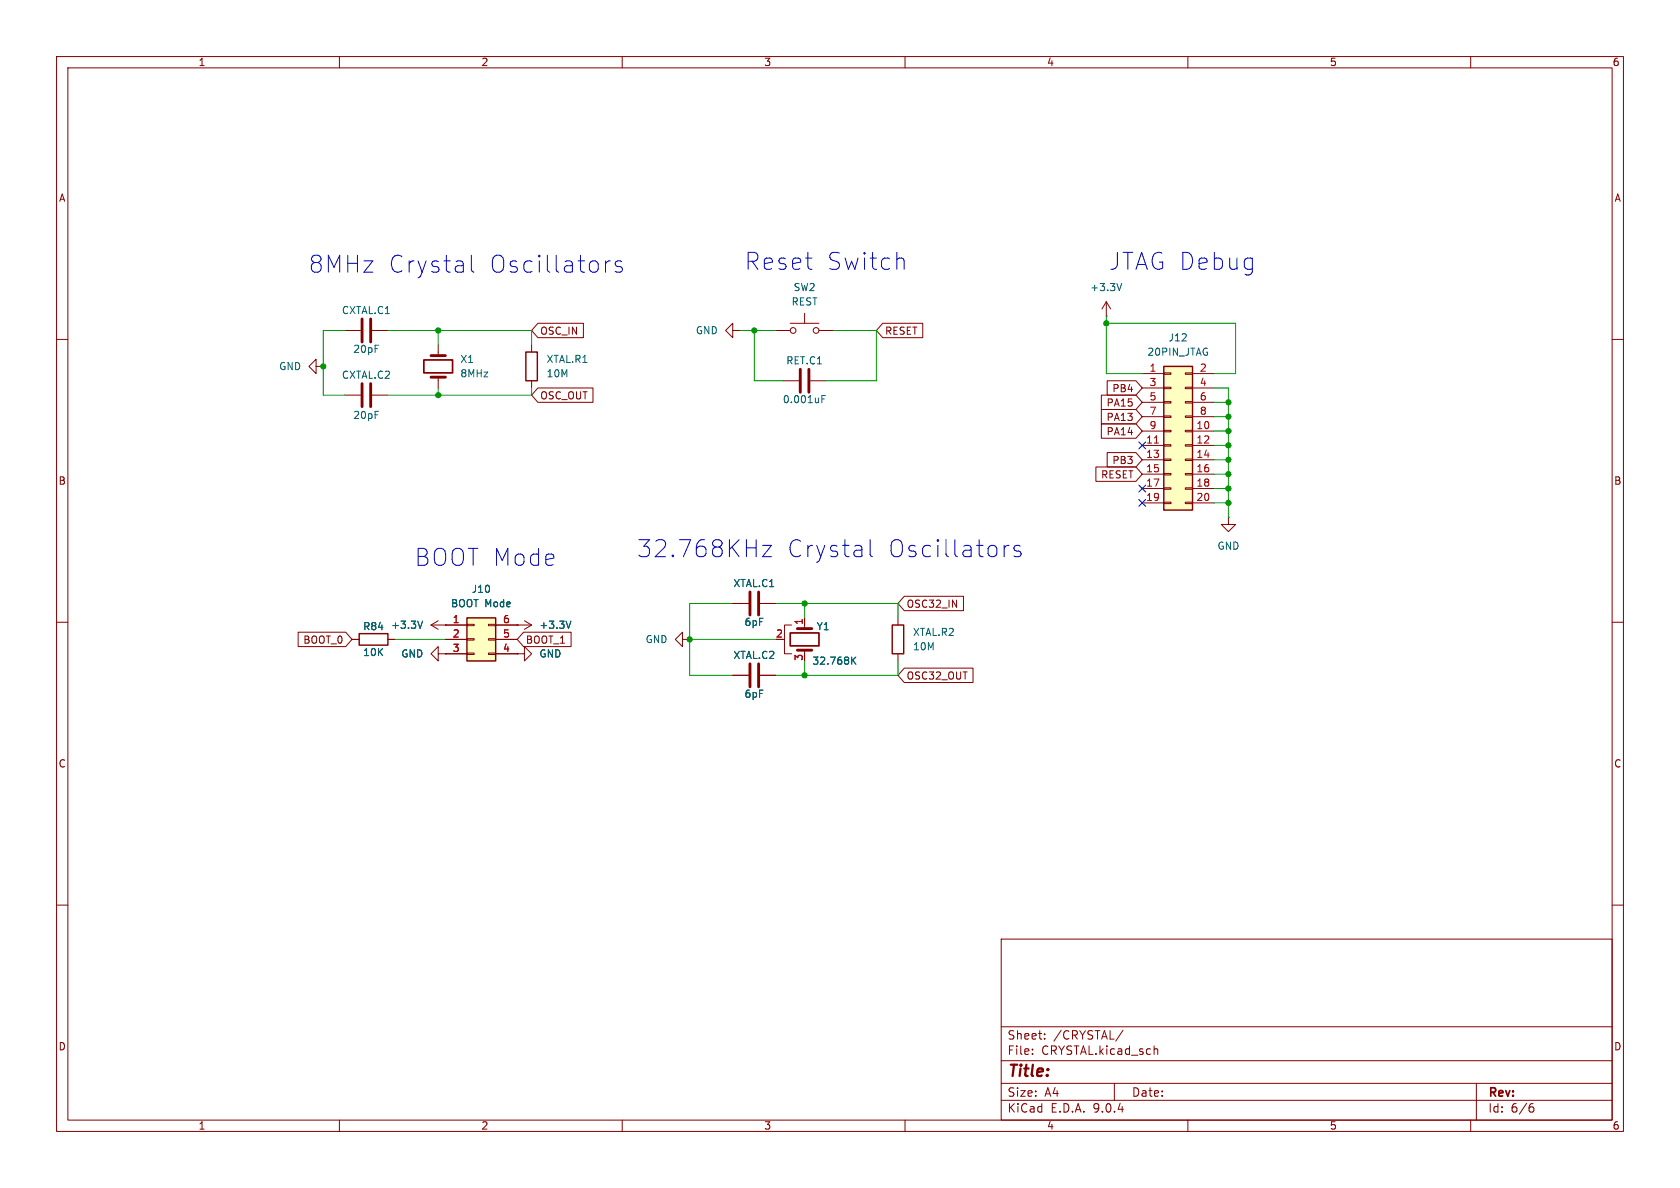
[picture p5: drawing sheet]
<svg xmlns="http://www.w3.org/2000/svg" width="297mm" height="210mm" viewBox="0 0 297 210" stroke-linecap="round" stroke-linejoin="round" font-family="sans-serif">
<g fill="none" stroke="#840000" stroke-width=".18">
<path d="M10 10h277v190h-277zM12 12h273v186h-273zM60 10v2M110 10v2M160 10v2M210 10v2M260 10v2M10 60h2M285 60h2M10 110h2M285 110h2M10 160h2"/>
<path d="M177 166h108v32h-108zM285 160h2M60 198v2M110 198v2M160 198v2M177 194.5h108M177 191.5h108M177 187.5h108M177 181.5h108M182.5 186.3v.1M182.5 185.5v.1M184.7 183.6v.1"/>
<path d="M184.7 182.8v.1M197 191.5v3M198.5 182.1l-1.3 2M204.1 185.5h.5l.1 .9M210 198v2M260 198v2M261 191.5v6.5M270.6 195.7h.4l.2 .3-.1 .5-.5 .1M271 195.1l-.4 .1"/>
</g>
<path d="M82.5 109.2h5.1v7.6h-5.1z" fill="#ffffc2"/>
<path d="M82.5 109.2h5.1v7.6h-5.1z" fill="none" stroke="#840000" stroke-width=".25"/>
<g fill="none" stroke="#840000" stroke-width=".18">
<path d="M129.5 58.4v-1.2l-1.2 1.2 1.2 1.3v-1.3h1.3M130.8 58.4h.1M137.2 58.4h2.5M139.7 57.2h5.1M142.2 55.4v1.8M144.8 58.4h2.5M138.4 67.3h2.8M143.3 67.3h2.7M217.2 91.4v1.3h1.2l-1.2 1.3-1.3-1.3h1.3M217.2 91.4h.1M78.7 110.5h3.8M78.7 113h3.8"/>
<path d="M78.7 115.6h3.8M82.5 110.4h1.3v.2h-1.3zM82.5 112.9h1.3v.3h-1.3zM82.5 115.4h1.3v.3h-1.3zM86.4 110.4h1.2v.2h-1.2zM86.4 112.9h1.2v.3h-1.2zM86.4 115.4h1.2v.3h-1.2zM87.6 110.5h3.8M87.6 113h3.8M87.6 115.6h3.8M120.6 113v-1.2l-1.2 1.2 1.2 1.3v-1.3h1.3M121.9 113h.1"/>
<path d="M129.5 106.7h2.8M129.5 119.4h2.8M134.4 106.7h2.8M134.4 119.4h2.8M138.4 113h.3M140 110.5h-1.3v5.1h1.3M142.2 109.2v1.9M142.2 114.9v.7"/>
<circle cx="140.2" cy="58.4" r=".51"/>
<circle cx="144.3" cy="58.4" r=".51"/>
</g>
<path d="M141.5 65.3v4M143 65.3v4M132.6 104.6v4.1M132.6 117.3v4.1M134.1 104.6v4.1M134.1 117.3v4.1M141 111.1h2.5M141 114.9h2.5" fill="none" stroke="#840000" stroke-width=".51"/>
<path d="M145.3 70.5h.4M145.3 69.9h.6M150.8 116.7l.5 .7M151.3 116.1l-.7 .8" fill="none" stroke="#006464" stroke-width=".18"/>
<path d="M139.7 111.9h5.1v2.3h-5.1z" fill="none" stroke="#840000" stroke-width=".3"/>
<path d="M205.7 64.8h5.1v25.4h-5.1z" fill="#ffffc2"/>
<path d="M93 62.2h2v5.1h-2zM205.7 64.8h5.1v25.4h-5.1zM63.5 112h5.1v2h-5.1zM157.7 110.5h2.1v5.1h-2.1z" fill="none" stroke="#840000" stroke-width=".25"/>
<g fill="none" stroke="#840000" stroke-width=".18">
<path d="M61 58.4h2.8M65.8 58.4h2.8M95.1 57.1h8v2.6h-8l-1.1-1.3zM156.1 57.1h7v2.6h-7l-1.2-1.3zM195.6 55.9h.1M195.6 53.3l-.8 1.3M195.6 53.3l.7 1.3M195.6 53.3v2.6M55.9 64.8v-1.3l-1.3 1.3 1.3 1.2v-1.2h1.2M57.1 64.8h.1M61 69.9h2.8M65.8 69.9h2.8"/>
<path d="M77.5 61v1.9M77.5 66.7v1.9M94 61v1.2M94 67.3v1.3M95.1 68.6h9.7v2.5h-9.7l-1.1-1.2zM194.7 74.9h6.1l1.1 1.3-1.1 1.3h-6.1zM194.7 69.8h6.1l1.1 1.3-1.1 1.3h-6.1zM194.7 72.4h6.1l1.1 1.3-1.1 1.2h-6.1zM195.7 67.3h5.1l1.1 1.3-1.1 1.3h-5.1zM201.9 66h3.8M201.9 68.6h3.8M201.9 71.1h3.8"/>
<path d="M201.9 73.7h3.8M201.9 76.2h3.8M201.9 78.7h3.8M205.7 65.9h1.3v.3h-1.3zM205.7 68.5h1.3v.2h-1.3zM205.7 71h1.3v.2h-1.3zM205.7 73.5h1.3v.3h-1.3zM205.7 76.1h1.3v.2h-1.3zM205.7 78.6h1.3v.3h-1.3zM209.5 65.9h1.3v.3h-1.3zM209.5 68.5h1.3v.2h-1.3zM209.5 71h1.3v.2h-1.3z"/>
<path d="M209.5 73.5h1.3v.3h-1.3zM209.5 76.1h1.3v.2h-1.3zM209.5 78.6h1.3v.3h-1.3zM210.8 66h3.8M210.8 68.6h3.8M210.8 71.1h3.8M210.8 73.7h3.8M210.8 76.2h3.8M210.8 78.7h3.8M193.7 82.5h7.1l1.1 1.3-1.1 1.3h-7.1zM195.7 80h5.1l1.1 1.3-1.1 1.3h-5.1zM201.9 81.3h3.8"/>
<path d="M201.9 83.8h3.8M201.9 86.4h3.8M201.9 88.9h3.8M205.7 81.2h1.3v.2h-1.3zM205.7 83.7h1.3v.2h-1.3zM205.7 86.2h1.3v.3h-1.3zM205.7 88.8h1.3v.2h-1.3zM209.5 81.2h1.3v.2h-1.3zM209.5 83.7h1.3v.2h-1.3zM209.5 86.2h1.3v.3h-1.3zM209.5 88.8h1.3v.2h-1.3zM210.8 81.3h3.8"/>
<path d="M210.8 83.8h3.8M210.8 86.4h3.8M210.8 88.9h3.8M52.7 111.8h8.4l1.1 1.2-1.1 1.3h-8.4zM62.2 113h1.3M68.6 113h1.2M76.2 110.5l1.3 .8M76.2 110.5h6.3M77.5 115.6v-1.3l-1.3 1.3 1.3 1.2v-1.2h1.2M77.5 109.7l-1.3 .8M78.7 115.6h.1M78.7 110.5h.1"/>
<path d="M78.7 113h3.8M78.7 115.6h3.8M87.6 113h3.8M87.6 110.5h6.4M87.6 115.6h3.8M91.4 115.6h1.3v-1.3l1.3 1.3-1.3 1.2v-1.2M91.4 115.6h.1M91.4 110.5h.1M92.6 111.8h8.4v2.5h-8.4l-1.2-1.3zM92.7 109.7l1.3 .8M94 110.5l-1.3 .8M129.5 106.7h2.8"/>
<path d="M129.5 119.4h2.8M134.4 106.7h2.8M134.4 119.4h2.8M142.2 109.2v1.3M158.7 109.2v1.3M158.7 115.6v1.2M159.9 118.1h12.1v2.6h-12.1l-1.2-1.3zM159.9 105.4h10.4v2.6h-10.4l-1.2-1.3z"/>
</g>
<path d="M204.1 78.3h.7" fill="none" stroke="#a90000" stroke-width=".18"/>
<path d="M64 56.4v4.1M65.5 56.4v4.1M64 67.8v4.1M65.5 67.8v4.1M76.2 66.7h2.5M76.2 62.9h2.5" fill="none" stroke="#840000" stroke-width=".51"/>
<path d="M198.3 50.1l-.4 1.3M74.7 109.8l-.4 1.3M100.9 109.8l-.4 1.3M150.8 116.7l.5 .7M151.3 116.1l-.7 .8" fill="none" stroke="#006464" stroke-width=".18"/>
<path d="M74.9 63.6h5.1v2.3h-5.1z" fill="none" stroke="#840000" stroke-width=".3"/>
<g fill="none" stroke="#009600" stroke-width=".18">
<path d="M61 58.4h-3.9v11.5h3.9M68.6 58.4h25.4v2.6M77.5 58.4v2.6M130.8 58.4h6.4M133.3 58.4v8.9h5.1M147.3 58.4h7.6v8.9h-8.9M195.6 57.2h22.8v8.8h-3.8M195.6 55.9v10.1h6.3M77.5 68.6v1.3M94 68.6v1.3h-25.4M214.6 68.6h2.6v22.8M214.6 78.7h2.6"/>
<path d="M214.6 76.2h2.6M214.6 73.7h2.6M214.6 71.1h2.6M214.6 88.9h2.6M214.6 83.8h2.6M214.6 86.4h2.6M214.6 81.3h2.6M69.8 113h8.9M121.9 113h15.3M129.5 106.7h-7.6v12.7h7.6M137.2 106.7h21.5v2.5M142.2 106.7v2.5"/>
<path d="M142.2 116.8v2.6M158.7 116.8v2.6h-21.5"/>
</g>
<path d="M201.3 78.1l1.2 1.2M202.5 78.1l-1.2 1.2M201.3 85.8l1.2 1.2M201.3 88.3l1.2 1.2M202.5 85.8l-1.2 1.2M202.5 88.3l-1.2 1.2" fill="none" stroke="#000084" stroke-width=".18"/>
<path d="M83.3 45.1v2.6l.2 .3 .3 .1M107.9 46.1a.77 .77 0 0 0-.9 .6M109.9 46.3l-.7-.2-.3 .2-.1 .2 .1 .5 1 .3 .2 .2-.2 .5-.3 .1h-.6l-.2-.1M159.4 45.6l.3 .2 .1 .2v1.6M134.8 96.4h1.6l-1.6 2h1.6M153.8 95.4v2.6l.2 .3 .2 .1M178.4 96.4a.77 .77 0 0 0-.9 .6M180.4 96.6l-.7-.2-.3 .2-.2 .2 .2 .5 1 .3 .1 .2-.1 .5-.3 .1h-.6l-.3-.1" fill="none" stroke="#0000c2" stroke-width=".18"/>
<g fill="#009600" stroke="#009600" stroke-width=".18">
<circle cx="217.2" cy="73.7" r=".46"/>
<circle cx="217.2" cy="71.1" r=".46"/>
<circle cx="195.6" cy="57.2" r=".46"/>
<circle cx="217.2" cy="86.4" r=".46"/>
<circle cx="217.2" cy="83.8" r=".46"/>
<circle cx="217.2" cy="88.9" r=".46"/>
<circle cx="217.2" cy="76.2" r=".46"/>
<circle cx="217.2" cy="81.3" r=".46"/>
<circle cx="217.2" cy="78.7" r=".46"/>
<circle cx="121.9" cy="113" r=".46"/>
<circle cx="142.2" cy="119.4" r=".46"/>
<circle cx="142.2" cy="106.7" r=".46"/>
<circle cx="133.3" cy="58.4" r=".46"/>
<circle cx="77.5" cy="69.9" r=".46"/>
<circle cx="77.5" cy="58.4" r=".46"/>
<circle cx="57.1" cy="64.8" r=".46"/>
</g>
<g font-size="4.2" fill="#0000c2">
<text x="131.6" y="48">Reset</text>
<text x="146" y="48">Switch</text>
<text x="196" y="48">JTAG Debug</text>
<text x="54.5" y="48.5">8MHz</text>
<text x="68.5" y="48.5">Crystal</text>
<text x="86.3" y="48.5">Oscillators</text>
<text x="73.3" y="100.3">BOOT Mode</text>
<text x="112.6" y="98.8">32.768KHz</text>
<text x="139" y="98.8">Crystal</text>
<text x="156.7" y="98.8">Oscillators</text>
</g>
<text font-size="2.8" fill="#840000" x="178" y="190.9">Title:</text>
<g font-size="2.1" fill="#840000">
<text x="178" y="184">Sheet:</text>
<text x="186.2" y="184">/CRYSTAL/</text>
<text x="178" y="186.7">File:</text>
<text x="184.1" y="186.7">CRYSTAL.kicad_sch</text>
<text x="178" y="196.9">KiCad</text>
<text x="178" y="194.1">Size:</text>
<text x="184.7" y="194.1">A4</text>
<text x="185.7" y="196.9">E.D.A.</text>
<text x="193.3" y="196.9">9.0.4</text>
<text x="200" y="194.1">Date:</text>
<text x="263" y="194.3">Rev:</text>
<text x="263" y="196.9">Id:</text>
<text x="267.1" y="196.9">6/6</text>
</g>
<g font-size="1.8" fill="#840000">
<text x="35" y="11.9">1</text>
<text x="85" y="11.9">2</text>
<text x="135" y="11.9">3</text>
<text x="185" y="11.9">4</text>
<text x="235" y="11.9">5</text>
<text x="285" y="11.9">6</text>
<text x="10.3" y="35.9">A</text>
<text x="285.3" y="35.9">A</text>
<text x="95.4" y="59.4">OSC_IN</text>
<text x="156.4" y="59.4">RESET</text>
<text x="95.4" y="70.8">OSC_OUT</text>
<text x="196.5" y="69.5">PB4</text>
<text x="195.5" y="77.2">PA14</text>
<text x="195.5" y="72.1">PA15</text>
<text x="195.5" y="74.6">PA13</text>
<text x="196.5" y="82.2">PB3</text>
<text x="10.3" y="85.9">B</text>
<text x="194.6" y="84.8">RESET</text>
<text x="285.3" y="85.9">B</text>
<text x="160.2" y="107.6">OSC32_IN</text>
<text x="53.5" y="114">BOOT_0</text>
<text x="92.9" y="114">BOOT_1</text>
<text x="160.2" y="120.3">OSC32_OUT</text>
<text x="10.3" y="135.9">C</text>
<text x="285.3" y="135.9">C</text>
<text x="10.3" y="185.9">D</text>
<text x="285.3" y="185.9">D</text>
<text x="35" y="199.9">1</text>
<text x="85" y="199.9">2</text>
<text x="135" y="199.9">3</text>
<text x="185" y="199.9">4</text>
<text x="235" y="199.9">5</text>
<text x="285" y="199.9">6</text>
</g>
<g font-size="1.8" fill="#006464">
<text x="140.2" y="51.7">SW2</text>
<text x="192.6" y="51.7">+3.3V</text>
<text x="60.3" y="55.7">CXTAL.C1</text>
<text x="122.9" y="59.3">GND</text>
<text x="139.8" y="54.2">REST</text>
<text x="49.3" y="65.6">GND</text>
<text x="62.3" y="62.6">20pF</text>
<text x="81.3" y="64.4">X1</text>
<text x="96.5" y="64.4">XTAL.R1</text>
<text x="138.9" y="64.6">RET.C1</text>
<text x="202.7" y="63.1">20PIN_JTAG</text>
<text x="206.5" y="60.6">J12</text>
<text x="60.3" y="67.2">CXTAL.C2</text>
<text x="81.3" y="66.9">8MHz</text>
<text x="96.5" y="66.9">10M</text>
<text x="138.3" y="71.5">0.001uF</text>
<text x="62.3" y="74.3">20pF</text>
<text x="215.1" y="97.4">GND</text>
<text x="79.6" y="107.5">BOOT Mode</text>
<text x="83.3" y="105">J10</text>
<text x="129.6" y="104">XTAL.C1</text>
<text x="64.1" y="111.6">R84</text>
<text x="69" y="111.4">+3.3V</text>
<text x="95.3" y="111.4">+3.3V</text>
<text x="114" y="113.9">GND</text>
<text x="131.5" y="110.8">6pF</text>
<text x="144.3" y="111.6">Y1</text>
<text x="161.3" y="112.6">XTAL.R2</text>
<text x="64.1" y="116.2">10K</text>
<text x="70.8" y="116.4">GND</text>
<text x="95.3" y="116.4">GND</text>
<text x="129.6" y="116.7">XTAL.C2</text>
<text x="143.5" y="117.7">32.768K</text>
<text x="161.3" y="115.2">10M</text>
<text x="131.5" y="123.5">6pF</text>
</g>
<g font-size="1.8" fill="#a90000">
<text x="203.1" y="65.8">1</text>
<text x="212" y="65.8">2</text>
<text x="203.1" y="68.3">3</text>
<text x="203.1" y="70.9">5</text>
<text x="212" y="68.3">4</text>
<text x="212" y="70.9">6</text>
<text x="203.1" y="73.4">7</text>
<text x="203.1" y="75.9">9</text>
<text x="211.4" y="75.9">10</text>
<text x="212" y="73.4">8</text>
<text x="202.5" y="78.5">11</text>
<text x="202.5" y="81">13</text>
<text x="202.5" y="83.6">15</text>
<text x="211.4" y="78.5">12</text>
<text x="211.4" y="81">14</text>
<text x="211.4" y="83.6">16</text>
<text x="202.5" y="86.1">17</text>
<text x="202.5" y="88.6">19</text>
<text x="211.4" y="86.1">18</text>
<text x="211.4" y="88.6">20</text>
<text x="79.9" y="110.2">1</text>
<text x="79.9" y="112.8">2</text>
<text x="88.8" y="110.2">6</text>
<text x="88.8" y="112.8">5</text>
<text x="137.1" y="112.8">2</text>
<text x="142" y="110.6" transform="rotate(-90 142 110.6)">1</text>
<text x="79.9" y="115.3">3</text>
<text x="88.8" y="115.3">4</text>
<text x="142" y="116.9" transform="rotate(-90 142 116.9)">3</text>
</g>
</svg>
